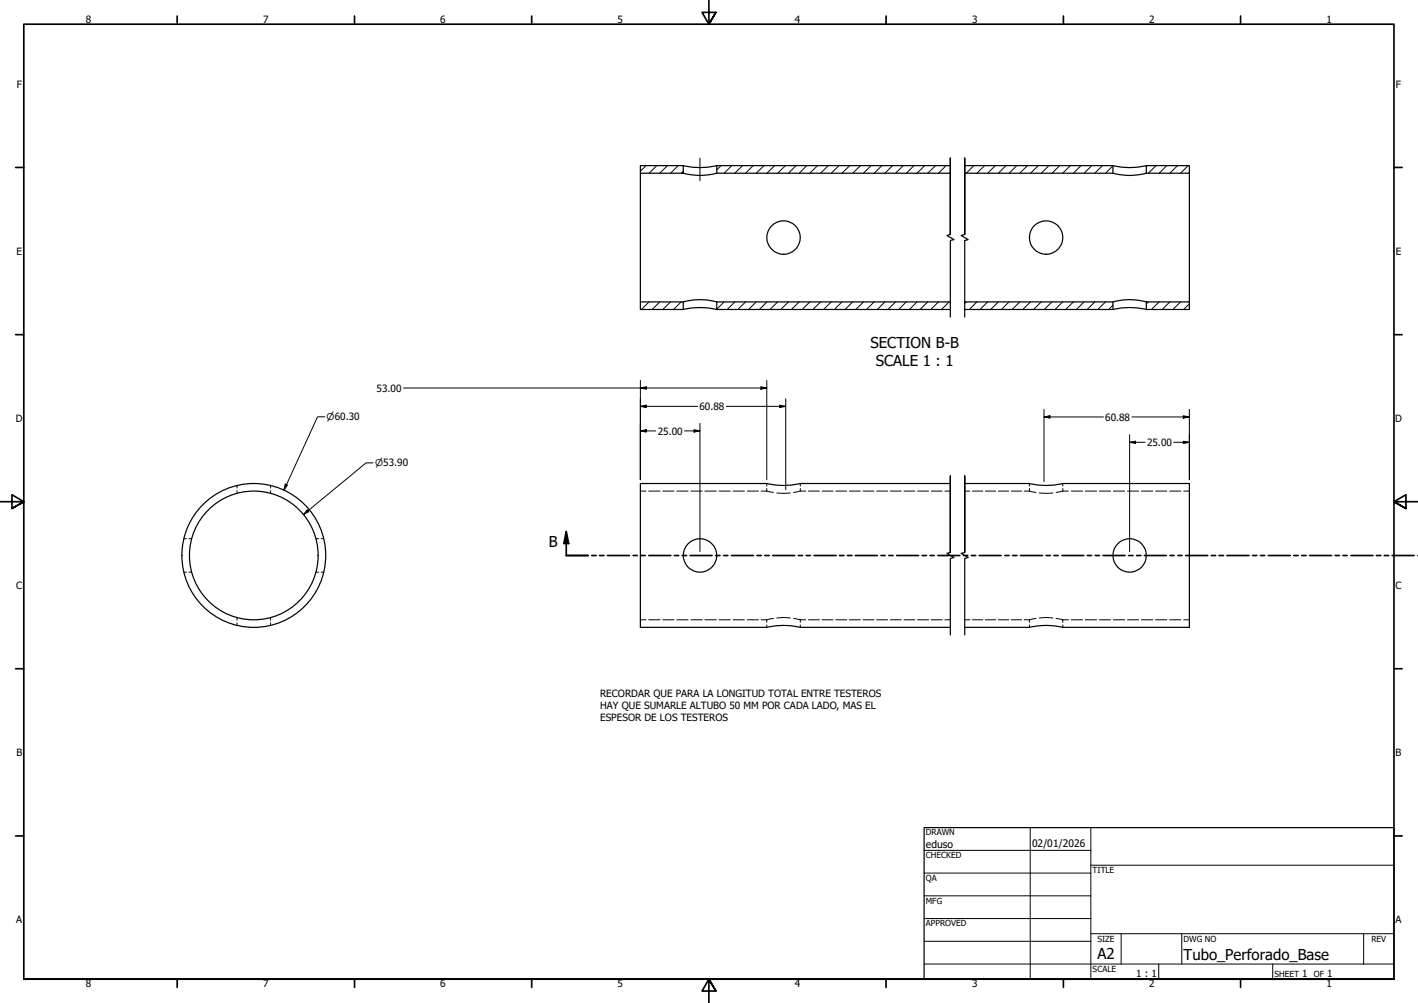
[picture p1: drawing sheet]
<svg xmlns="http://www.w3.org/2000/svg" width="594mm" height="420mm" viewBox="0 0 594 420" stroke-linecap="round" stroke-linejoin="round" font-family="sans-serif">
<!-- layer: Hatch (ANSI) -->
<g fill="none" stroke="#000" stroke-width=".42">
<path d="M270.6 69.4l-2.3 2.3M275.1 69.4l-3.1 3.2M279.7 69.4l-3.3 3.2M284.1 69.4l-3.2 3.2M286.3 71.7l-.9 .9M302.1 69.4l-1.8 1.8M306.6 69.4l-3.2 3.2M311.1 69.4l-3.3 3.2M315.5 69.4l-3.1 3.2M320 69.4l-3.1 3.2M324.5 69.4l-3.2 3.2M329.1 69.4l-3.3 3.2"/>
<path d="M333.5 69.4l-3.2 3.2M338 69.4l-3.2 3.2M342.5 69.4l-3.2 3.2M347 69.4l-3.2 3.2M351.5 69.4l-3.2 3.2M356 69.4l-3.3 3.2M360.5 69.4l-3.2 3.2M364.9 69.4l-3.1 3.2M369.4 69.4l-3.1 3.2M374 69.4l-3.3 3.2M378.4 69.4l-3.2 3.2M382.9 69.4l-3.2 3.2"/>
<path d="M387.4 69.4l-3.2 3.2M391.9 69.4l-3.2 3.2M396.4 69.4l-3.2 3.2M398.1 72.1l-.4 .5M408 69.4l-3.2 3.2M412.5 69.4l-3.2 3.2M417 69.4l-3.2 3.2M421.4 69.4l-3.1 3.2M426 69.4l-3.2 3.2M430.5 69.4l-3.3 3.2M435 69.4l-3.3 3.2M439.4 69.4l-3.2 3.2"/>
<path d="M443.9 69.4l-3.1 3.2M448.4 69.4l-3.2 3.2M452.9 69.4l-3.2 3.2M457.4 69.4l-3.2 3.2M461.9 69.4l-3.2 3.2M466.3 69.4l-3.1 3.2M484.3 69.4l-3.2 3.2M488.8 69.4l-3.2 3.2M493.3 69.4l-3.2 3.2M497.8 69.4l-3.2 3.2M271.9 126.5l-3.2 3.1M276.4 126.5l-3.2 3.1"/>
<path d="M280.9 126.5l-3.2 3.1M285.4 126.5l-3.2 3.1M303.3 126.5l-3 3.1M307.8 126.5l-3.1 3.1M312.4 126.5l-3.3 3.1M316.8 126.5l-3.2 3.1M321.3 126.5l-3.2 3.1M325.8 126.5l-3.2 3.1M330.3 126.5l-3.2 3.1M334.8 126.5l-3.2 3.1M339.3 126.5l-3.2 3.1M343.8 126.5l-3.2 3.1"/>
<path d="M348.2 126.5l-3.1 3.1M352.7 126.5l-3.1 3.1M357.3 126.5l-3.3 3.1M361.8 126.5l-3.3 3.1M366.2 126.5l-3.2 3.1M370.7 126.5l-3.2 3.1M375.2 126.5l-3.2 3.1M379.7 126.5l-3.2 3.1M384.2 126.5l-3.2 3.1M388.7 126.5l-3.3 3.1M393.2 126.5l-3.2 3.1M397.6 126.5l-3.1 3.1"/>
<path d="M404.8 126.5l-.6 .6M409.3 126.5l-3.2 3.1M413.8 126.5l-3.2 3.1M418.3 126.5l-3.3 3.1M422.7 126.5l-3.2 3.1M427.2 126.5l-3.1 3.1M431.7 126.5l-3.2 3.1M436.2 126.5l-3.2 3.1M440.7 126.5l-3.2 3.1M445.2 126.5l-3.2 3.1M449.7 126.5l-3.2 3.1M454.2 126.5l-3.2 3.1"/>
<path d="M458.7 126.5l-3.2 3.1M463.2 126.5l-3.3 3.1M466.3 127.9l-1.9 1.7M481.1 126.5l-.8 .8M485.6 126.5l-3.2 3.1M490.1 126.5l-3.2 3.1M494.6 126.5l-3.2 3.1M498.3 127.3l-2.4 2.3"/>
</g>
<!-- layer: Hidden (ANSI) -->
<g fill="none" stroke="#000" stroke-width=".42">
<path d="M99.3 203.4v1M99.3 205.5v1.2M113.3 203.4v1M113.3 205.5v1.2M268.3 205.7h2.3M271.8 205.7h4.7M277.7 205.7h4.7M283.6 205.7h4.7M289.5 205.7h4.7M295.3 205.7h4.8M301.2 205.7h4.7M307.1 205.7h4.7"/>
<path d="M313.1 205.7h4.7M318.9 205.7h2.3M321.2 205.7l2.8 .6M321.2 202.5v1.1M321.2 204.6v1.1M325.4 206.5h5.7M335.3 205.7l-2.8 .6M335.3 202.5v1.1M335.3 204.6v1.1M335.3 205.7h2.3M338.7 205.7h4.6M344.4 205.7h4.6"/>
<path d="M350.1 205.7h4.6M355.9 205.7h4.5M361.6 205.7h4.5M367.3 205.7h4.6M373 205.7h4.6M378.7 205.7h4.6M384.4 205.7h4.6M390.1 205.7h4.6M395.9 205.7h2.2M404.2 205.7h2.1M407.4 205.7h4.3M412.8 205.7h4.4"/>
<path d="M418.3 205.7h4.3M423.7 205.7h4.3M429.1 205.7h2.2M431.3 205.7l2.7 .6M431.3 202.5v1.1M431.3 204.6v1.1M435.4 206.5h5.7M445.3 205.7l-2.8 .6M445.3 202.5v1.1M445.3 204.6v1.1M445.3 205.7h2.3M448.8 205.7h4.7"/>
<path d="M454.7 205.7h4.7M460.6 205.7h4.7M466.5 205.7h4.7M472.4 205.7h4.7M478.2 205.7h4.8M484.1 205.7h4.7M490 205.7h4.7M495.9 205.7h2.4M77 225.7h1.1M77 239.7h1.1M79.2 225.7h1.1M79.2 239.7h1.1"/>
<path d="M132.3 225.7h1.2M132.3 239.7h1.2M134.6 225.7h1M134.6 239.7h1M99.3 258.7v1.1M113.3 258.7v1.1M268.3 259.6h2.3M271.8 259.6h4.7M277.7 259.6h4.7M283.6 259.6h4.7M289.5 259.6h4.7M295.3 259.6h4.8"/>
<path d="M301.2 259.6h4.7M307.1 259.6h4.7M313.1 259.6h4.7M318.9 259.6h2.3M321.2 259.6v1.1M324 259.1l-2.8 .5M325.4 258.9h5.7M332.5 259.1l2.8 .5M335.3 259.6v1.1M335.3 259.6h2.3M338.7 259.6h4.6M344.4 259.6h4.6"/>
<path d="M350.1 259.6h4.6M355.9 259.6h4.5M361.6 259.6h4.5M367.3 259.6h4.6M373 259.6h4.6M378.7 259.6h4.6M384.4 259.6h4.6M390.1 259.6h4.6M395.9 259.6h2.2M404.2 259.6h2.1M407.4 259.6h4.3M412.8 259.6h4.4"/>
<path d="M418.3 259.6h4.3M423.7 259.6h4.3M429.1 259.6h2.2M431.3 259.6v1.1M434 259.1l-2.7 .5M435.4 258.9h5.7M442.5 259.1l2.8 .5M445.3 259.6v1.1M445.3 259.6h2.3M448.8 259.6h4.7M454.7 259.6h4.7M460.6 259.6h4.7"/>
<path d="M466.5 259.6h4.7M472.4 259.6h4.7M478.2 259.6h4.8M484.1 259.6h4.7M490 259.6h4.7M495.9 259.6h2.4M99.3 260.9v1.1M113.3 260.9v1.1M321.2 261.8v1M335.3 261.8v1M431.3 261.8v1M445.3 261.8v1"/>
</g>
<!-- layer: Visible (ANSI) -->
<g fill="none" stroke="#000" stroke-width=".51">
<path d="M268.3 69.4h18v3.2h-18zM268.3 72.6v53.9M286.3 69.4a30.2 30.2 0 0 0 14 0M286.3 72.6a26.3 26.3 0 0 0 14 0M300.3 69.4v3.2h97.8M300.3 69.4h97.8M404.2 69.4h62.1v3.2M404.2 72.6h62.1M466.3 69.4a30 30 0 0 0 14 0M466.3 72.6a26.1 26.1 0 0 0 14 0M480.3 69.4h18v3.2h-18zM498.3 72.6v53.9"/>
<path d="M268.3 126.5h18v3.1h-18zM286.3 129.6a30.2 30.2 0 0 1 14 0M286.3 126.5a26.3 26.3 0 0 1 14 0M300.3 126.5v3.1h97.8M300.3 126.5h97.8M404.2 126.5h62.1v3.1M404.2 129.6h62.1M466.3 126.5a26.1 26.1 0 0 1 14 0M466.3 129.6a30 30 0 0 1 14 0M480.3 126.5h18v3.1h-18zM398.1 202.5h-62.8a30.2 30.2 0 0 1-14.1 0h-52.9v60.3h52.9a30.2 30.2 0 0 1 14.1 0h62.8M404.2 202.5h27.1a30 30 0 0 0 14 0h53v60.3h-53a30 30 0 0 0-14 0h-27.1"/>
<circle cx="328.3" cy="99.5" r="7"/>
<circle cx="438.3" cy="99.5" r="7"/>
<circle cx="106.3" cy="232.7" r="27"/>
<circle cx="106.3" cy="232.7" r="30.1"/>
<circle cx="293.3" cy="232.7" r="7"/>
<circle cx="473.3" cy="232.7" r="7"/>
</g>
<!-- layer: Break Line (ANSI) -->
<path d="M398.1 98.2v-32v32l-1.4 .5 3 1.7-1.6 .4v32M404.2 98.2v-32v32l-1.5 .5 2.9 1.7-1.4 .4v32M398.1 231.4v-32v32l-1.4 .4 3 1.7-1.6 .5v32M404.2 231.4v-32v32l-1.5 .4 2.9 1.7-1.4 .5v32" fill="none" stroke="#000" stroke-width=".51"/>
<!-- layer: Section Line (ANSI) -->
<g fill="none" stroke="#000" stroke-width=".7">
<path d="M237.2 222.7l1.1 5h-2.1zM237.2 222.7v10h9.2M247.9 232.7h1.8M251.2 232.7h1.8M254.5 232.7h9.2M265.2 232.7h1.8M268.5 232.7h1.8M271.8 232.7h9.3M282.5 232.7h1.9M285.8 232.7h1.9M289.1 232.7h9.2M299.8 232.7h1.8"/>
<path d="M303.1 232.7h1.8M306.5 232.7h9.2M317.1 232.7h1.9M320.4 232.7h1.9M323.7 232.7h9.2M334.5 232.7h1.7M337.8 232.7h1.7M341.1 232.7h9.2M351.7 232.7h1.9M355 232.7h1.9M358.3 232.7h9.2M369.1 232.7h1.7"/>
<path d="M372.4 232.7h1.7M375.7 232.7h9.2M386.3 232.7h1.9M389.6 232.7h1.8M392.9 232.7h9.2M403.7 232.7h1.7M407 232.7h1.7M410.3 232.7h9.1M420.9 232.7h1.8M424.2 232.7h1.8M427.5 232.7h9.3M438.3 232.7h1.8"/>
<path d="M441.6 232.7h1.8M444.9 232.7h9.1M455.5 232.7h1.8M458.9 232.7h1.7M462.2 232.7h9.2M472.9 232.7h1.8M476.2 232.7h1.8M479.4 232.7h9.2M490.2 232.7h1.7M493.5 232.7h1.7M496.8 232.7h9.2M507.5 232.7h1.8"/>
<path d="M510.7 232.7h1.9M514 232.7h9.2M524.8 232.7h1.7M528.1 232.7h1.7M531.4 232.7h9.2M542 232.7h1.9M545.3 232.7h1.9M548.6 232.7h9.2M559.4 232.7h1.7M562.7 232.7h1.8M566 232.7h9.2M576.6 232.7h1.9"/>
<path d="M579.9 232.7h1.9M583.2 232.7h9.3M594 232.7h.1"/>
</g>
<path d="M237.2 222.7l1.1 5h-2.1z" fill="#000"/>
<!-- layer: Border (ANSI) -->
<g fill="none" stroke="#000" stroke-width=".7">
<path d="M74.2 6.7v3.4M148.5 6.7v3.4M222.8 6.7v3.4M297 .2v9.9l-2.9-4.9h5.8l-2.9 4.9 2.9-4.9M371.2 6.7v3.4M445.5 6.7v3.4M519.7 6.7v3.4M6.5 70.1h3.5M584 70.1h3.4M6.5 140.2h3.5M584 140.2h3.4M0 210.2h10l-5-3v5.8l5-2.8-5 2.8"/>
<path d="M594 210.2h-10l5-3v5.8l-5-2.8 5 2.8M6.5 280.1h3.5M584 280.1h3.4M6.5 350.2h3.5M584 350.2h3.4M10 410.2v-400.1h574v400.1h-574h574M74.2 410.2v3.4M148.5 410.2v3.4M222.8 410.2v3.4M299.9 415.1l-2.9-4.9 2.9 4.9h-5.8l2.9-4.9v10M371.2 410.2v3.4M445.5 410.2v3.4"/>
<path d="M519.7 410.2v3.4"/>
</g>
<!-- layer: Title (ANSI) -->
<g fill="none" stroke="#000" stroke-width=".42">
<path d="M387.2 356.2h69.8M431.6 346.7v63.5M457 346.7v63.5M387.2 365.7h69.8M387.2 375.3h69.8M457 362.4h127M387.2 384.8h69.8M387.2 394.3h69.8M457 391.1h127M469.7 391.1v12.7M495.1 391.1v12.7M571.3 391.1v12.7"/>
<path d="M387.2 403.8h196.8M485.5 403.8v6.4M533.2 403.8v6.4"/>
</g>
<path d="M387.2 346.7h196.8v63.5h-196.8z" fill="none" stroke="#000" stroke-width=".51"/>
<!-- layer: Dimension (ANSI) -->
<g fill="none" stroke="#000" stroke-width=".42">
<path d="M268.3 159.4v41.6M321.2 159.4v41.6M136.1 174.6h-3.1l-14.1 30.7M169 162.5h152.2M268.3 162.5l2.5-.5v1zM268.3 170.2l2.5-.5v1zM268.3 170.2h24M293.2 177.3v53.8M304.3 170.2h24.9M318.8 162l2.4 .5-2.4 .5zM326.6 169.7l2.6 .5-2.6 .5zM329.2 167v38.1"/>
<path d="M437.4 174.7l2.5-.5v1zM437.4 174.7h24.9M437.4 171.5v30.3M474.3 174.7h24M495.7 174.2l2.6 .5-2.6 .5zM498.3 171.5v29.5M156.3 193.9h-2.9l-26.3 21.7M268.3 180.5l2.5-.5v1zM268.3 180.5h6.5M286.8 180.5h6.4M290.8 180l2.4 .5-2.4 .5zM473.3 185.3l2.4-.5v1z"/>
<path d="M473.3 185.3h6.4M473.3 182.1v49M491.7 185.3h6.6M495.7 184.8l2.6 .5-2.6 .5zM119.5 202.8l1 .4-1.6 2.1zM128.7 213.6l.6 .8-2.2 1.2z"/>
</g>
<path d="M268.3 162.5l2.5-.5v1zM268.3 170.2l2.5-.5v1zM318.8 162l2.4 .5-2.4 .5zM326.6 169.7l2.6 .5-2.6 .5zM437.4 174.7l2.5-.5v1zM495.7 174.2l2.6 .5-2.6 .5zM268.3 180.5l2.5-.5v1zM290.8 180l2.4 .5-2.4 .5zM473.3 185.3l2.4-.5v1zM495.7 184.8l2.6 .5-2.6 .5zM119.5 202.8l1 .4-1.6 2.1zM128.7 213.6l.6 .8-2.2 1.2z" fill="#000"/>
<!-- layer: Centerline (ANSI) -->
<path d="M293.2 66.2v9.5" fill="none" stroke="#000" stroke-width=".42"/>
<g font-size="6.3">
<text x="364.7" y="145.6">SECTION B-B</text>
<text x="366.9" y="153.2">SCALE 1 : 1</text>
<text x="230" y="229.2">B</text>
<text x="459.7" y="401.7">A2</text>
<text x="495.9" y="402.1">Tubo_Perforado_Base</text>
</g>
<g font-size="4.3">
<text x="387.9" y="355.3">eduso</text>
<text x="432.4" y="354.8">02/01/2026</text>
</g>
<g font-size="4.2">
<text x="36" y="9.8">8</text>
<text x="110.2" y="9.8">7</text>
<text x="184.5" y="9.8">6</text>
<text x="258.8" y="9.8">5</text>
<text x="333" y="9.8">4</text>
<text x="407.2" y="9.8">3</text>
<text x="481.5" y="9.8">2</text>
<text x="555.8" y="9.8">1</text>
<text x="7" y="36.7">F</text>
<text x="584.8" y="36.7">F</text>
<text x="6.9" y="106.7">E</text>
<text x="584.8" y="106.7">E</text>
<text x="157.8" y="164.1">53.00</text>
<text x="293.1" y="171.7">60.88</text>
<text x="6.7" y="176.7">D</text>
<text x="463" y="176.2">60.88</text>
<text x="584.5" y="176.7">D</text>
<text x="275.6" y="182">25.00</text>
<text x="480.6" y="186.8">25.00</text>
<text x="6.8" y="246.7">C</text>
<text x="584.6" y="246.7">C</text>
<text x="251.4" y="292.1">RECORDAR QUE PARA LA LONGITUD TOTAL ENTRE TESTEROS</text>
<text x="251.4" y="297.2">HAY QUE SUMARLE ALTUBO 50 MM POR CADA LADO, MAS EL</text>
<text x="251.4" y="302.2">ESPESOR DE LOS TESTEROS</text>
<text x="6.9" y="316.7">B</text>
<text x="584.7" y="316.7">B</text>
<text x="6.8" y="386.7">A</text>
<text x="584.6" y="386.7">A</text>
<text x="36" y="413.6">8</text>
<text x="110.2" y="413.6">7</text>
<text x="184.5" y="413.6">6</text>
<text x="258.8" y="413.6">5</text>
<text x="333" y="413.6">4</text>
<text x="407.2" y="413.6">3</text>
<text x="476" y="409.4">1 : 1</text>
<text x="481.5" y="413.6">2</text>
<text x="545.5" y="409.4">1</text>
<text x="555.8" y="413.6">1</text>
<text x="556.1" y="409.4">1</text>
</g>
<g font-size="3.9">
<text x="136.8" y="176.1">⌀60.30</text>
<text x="157.2" y="195.4">⌀53.90</text>
</g>
<g font-size="3.5">
<text x="387.9" y="350">DRAWN</text>
<text x="387.9" y="359.5">CHECKED</text>
<text x="457.8" y="365.7">TITLE</text>
<text x="387.9" y="369">QA</text>
<text x="387.9" y="378.6">MFG</text>
<text x="387.9" y="388.1">APPROVED</text>
<text x="459.7" y="394.4">SIZE</text>
<text x="495.9" y="394.4">DWG NO</text>
<text x="574.5" y="394.4">REV</text>
<text x="457.8" y="407.1">SCALE</text>
<text x="534" y="409.4">SHEET</text>
<text x="550.4" y="409.4">OF</text>
</g>
</svg>
